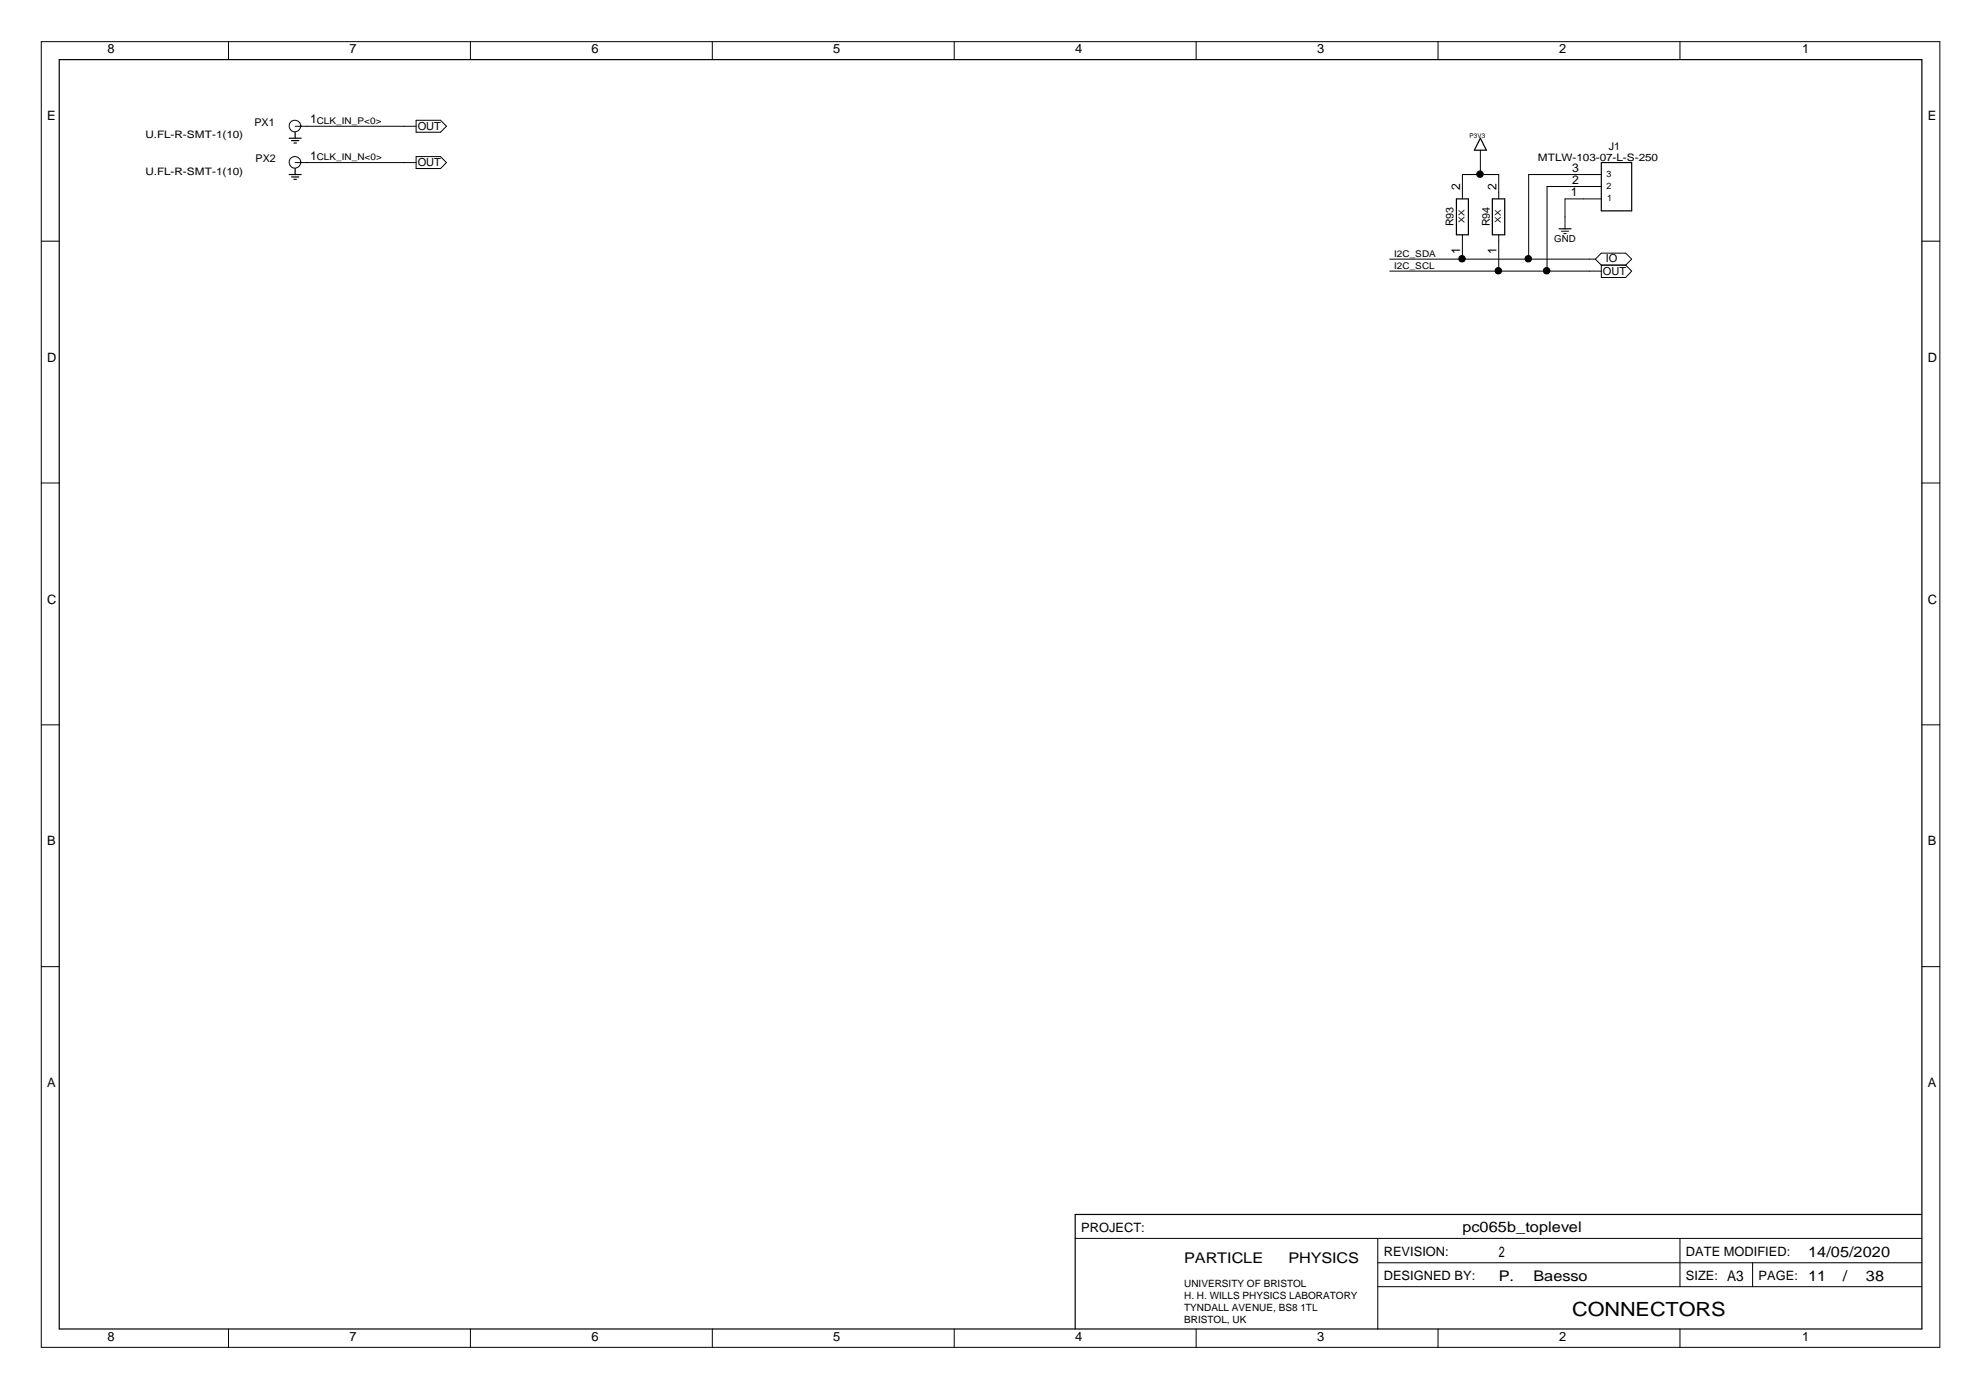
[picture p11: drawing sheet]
<svg xmlns="http://www.w3.org/2000/svg" width="420mm" height="297mm" viewBox="0 0 420 297" stroke-linecap="round" stroke-linejoin="round" font-family="sans-serif">
<g fill="none" stroke="#000" stroke-width=".25">
<path d="M12.6 12.6h395v269.4h-395zM61.3 29.3h2.6M61.3 37h2.6M61.8 29.8h1.6M61.8 37.5h1.6M62.3 30.3h.6M62.3 38h.6M62.6 28.1v1.2M62.6 35.8v1.2M314 29.3l1.2 2.6h-2.5zM339.6 34.5h6.5v10.2h-6.5zM308.9 42.2h2.5v7.6h-2.5z"/>
<path d="M316.5 42.2h2.6v7.6h-2.6zM330.7 48.5h2.5M407.6 257.7h-179.6v24.3"/>
</g>
<g fill="none" stroke="#000" stroke-width=".21">
<path d="M8.8 8.8h402.6v277.1h-402.6zM48.5 8.8v3.8M99.8 8.8v3.8M151.1 8.8v3.8M202.4 8.8v3.8M253.7 8.8v3.8M305 8.8v3.8M356.3 8.8v3.8M62.6 26.8h25.7M62.6 34.5h25.7M63.8 26.7a1.23 1.23 0 0 1-1.7 1.2 1.23 1.23 0 0 1-.4-2.1 1.23 1.23 0 0 1 2 .5l.2 .5M63.8 34.4a1.23 1.23 0 0 1-1.7 1.2 1.23 1.23 0 0 1-.4-2.1 1.23 1.23 0 0 1 2 .5l.2 .5"/>
<path d="M88.3 25.5h5.1l1.3 1.3-1.3 1.3h-5.1zM88.3 33.2h5.1l1.3 1.3-1.3 1.3h-5.1zM314 31.9v5.1M339.6 37h-15.4v18M339.6 39.6h-11.5v17.9M8.8 51.2h3.8M294.8 55h43.6M294.8 57.5h44.8M310.2 42.2v-5.2h7.7v5.2M310.2 49.8v5.2M317.9 49.8v7.7M331.2 49.1h1.5"/>
<path d="M331.7 49.6h.5M338.4 55l1.2-1.3h5.2l1.3 1.3-1.3 1.3M338.4 55l1.2 1.3M339.6 42.2h-7.7v6.3M339.6 56.3h5.2M339.6 56.3v2.6h5.2l1.3-1.4-1.3-1.2M407.6 51.2h3.8M8.8 102.5h3.8M407.6 102.5h3.8M8.8 153.8h3.8M407.6 153.8h3.8M8.8 205.1h3.8"/>
<path d="M407.6 205.1h3.8M228 262.8h179.6M292.2 267.9h115.4M292.2 262.8v19.2M292.2 273h115.4M356.3 262.8v10.2M371.7 267.9v5.1M48.5 282v3.9M99.8 282v3.9M151.1 282v3.9M202.4 282v3.9M253.7 282v3.9"/>
<path d="M305 282v3.9M356.3 282v3.9"/>
<circle cx="313.9" cy="37" r=".69"/>
<circle cx="310.1" cy="54.9" r=".69"/>
<circle cx="317.8" cy="57.4" r=".69"/>
<circle cx="324.1" cy="54.9" r=".69"/>
<circle cx="328" cy="57.4" r=".69"/>
</g>
<g fill="#000">
<circle cx="313.9" cy="37" r=".69"/>
<circle cx="310.1" cy="54.9" r=".69"/>
<circle cx="317.8" cy="57.4" r=".69"/>
<circle cx="324.1" cy="54.9" r=".69"/>
<circle cx="328" cy="57.4" r=".69"/>
</g>
<text font-size="4.1" x="333.5" y="279.2">CONNECTORS</text>
<g font-size="3.1">
<text x="310.2" y="261.5">pc065b_toplevel</text>
<text x="251.2" y="267.9">PARTICLE</text>
<text x="273.3" y="267.9">PHYSICS</text>
<text x="317.9" y="266.6">2</text>
<text x="383.5" y="266.6">14/05/2020</text>
<text x="317.9" y="271.7">P.</text>
<text x="325.2" y="271.7">Baesso</text>
<text x="366.3" y="271.7">A3</text>
<text x="383.5" y="271.7">11</text>
<text x="390.9" y="271.7">/</text>
<text x="395.8" y="271.7">38</text>
</g>
<g font-size="2.7">
<text x="22.8" y="11.3">8</text>
<text x="74.1" y="11.3">7</text>
<text x="125.4" y="11.3">6</text>
<text x="176.7" y="11.3">5</text>
<text x="228" y="11.3">4</text>
<text x="279.3" y="11.3">3</text>
<text x="330.7" y="11.3">2</text>
<text x="382.2" y="11.3">1</text>
<text x="10" y="25.4">E</text>
<text x="408.9" y="25.4">E</text>
<text x="10" y="76.7">D</text>
<text x="408.9" y="76.7">D</text>
<text x="10" y="128">C</text>
<text x="408.9" y="128">C</text>
<text x="10" y="179.4">B</text>
<text x="408.9" y="179.4">B</text>
<text x="10" y="230.6">A</text>
<text x="408.9" y="230.6">A</text>
<text x="229.3" y="261.4">PROJECT:</text>
<text x="293.5" y="266.6">REVISION:</text>
<text x="357.6" y="266.6">DATE MODIFIED:</text>
<text x="293.5" y="271.6">DESIGNED BY:</text>
<text x="357.6" y="271.6">SIZE:</text>
<text x="373" y="271.6">PAGE:</text>
<text x="22.8" y="284.5">8</text>
<text x="74.1" y="284.5">7</text>
<text x="125.4" y="284.5">6</text>
<text x="176.7" y="284.5">5</text>
<text x="228" y="284.5">4</text>
<text x="279.3" y="284.5">3</text>
<text x="330.7" y="284.5">2</text>
<text x="382.2" y="284.5">1</text>
</g>
<g font-size="2.6">
<text x="65.8" y="26.2">1</text>
<text x="65.8" y="33.9">1</text>
<text x="309.7" y="40.3" transform="rotate(-90 309.7 40.3)">2</text>
<text x="317.4" y="40.3" transform="rotate(-90 317.4 40.3)">2</text>
<text x="333.2" y="41.6">1</text>
<text x="333.5" y="39">2</text>
<text x="333.5" y="36.4">3</text>
<text x="309.7" y="53.9" transform="rotate(-90 309.7 53.9)">1</text>
<text x="317.4" y="53.9" transform="rotate(-90 317.4 53.9)">1</text>
</g>
<g font-size="2.3">
<text x="54" y="26.7">PX1</text>
<text x="88.6" y="27.6">OUT</text>
<text x="54.2" y="34.4">PX2</text>
<text x="88.6" y="35.2">OUT</text>
<text x="341.2" y="31.8">J1</text>
<text x="308.3" y="48" transform="rotate(-90 308.3 48)">R93</text>
<text x="316" y="48" transform="rotate(-90 316 48)">R94</text>
<text x="340" y="58.3">OUT</text>
<text x="340.6" y="55.7">IO</text>
</g>
<g font-size="2.2">
<text x="30.9" y="29.3">U.FL-R-SMT-1(10)</text>
<text x="326.2" y="34.2">MTLW-103-07-L-S-250</text>
<text x="30.9" y="37">U.FL-R-SMT-1(10)</text>
</g>
<g font-size="2.1">
<text x="251.2" y="273">UNIVERSITY OF BRISTOL</text>
<text x="251.2" y="275.6">H. H. WILLS PHYSICS LABORATORY</text>
<text x="251.2" y="278.2">TYNDALL AVENUE, BS8 1TL</text>
<text x="251.2" y="280.7">BRISTOL, UK</text>
</g>
<g font-size="2">
<text x="67.2" y="26.3">CLK_IN_P&lt;0&gt;</text>
<text x="67.2" y="34">CLK_IN_N&lt;0&gt;</text>
<text x="329.6" y="51.3">GND</text>
<text x="295.7" y="57">I2C_SCL</text>
<text x="295.7" y="54.5">I2C_SDA</text>
</g>
<g font-size="1.9">
<text x="340.7" y="37.5">3</text>
<text x="340.7" y="40.1">2</text>
<text x="340.9" y="42.7">1</text>
</g>
<g font-size="1.7">
<text x="310.6" y="47.3" transform="rotate(-90 310.6 47.3)">XX</text>
<text x="318.3" y="47.3" transform="rotate(-90 318.3 47.3)">XX</text>
</g>
<text font-size="1.4" x="311.7" y="29.2">P3V3</text>
</svg>
